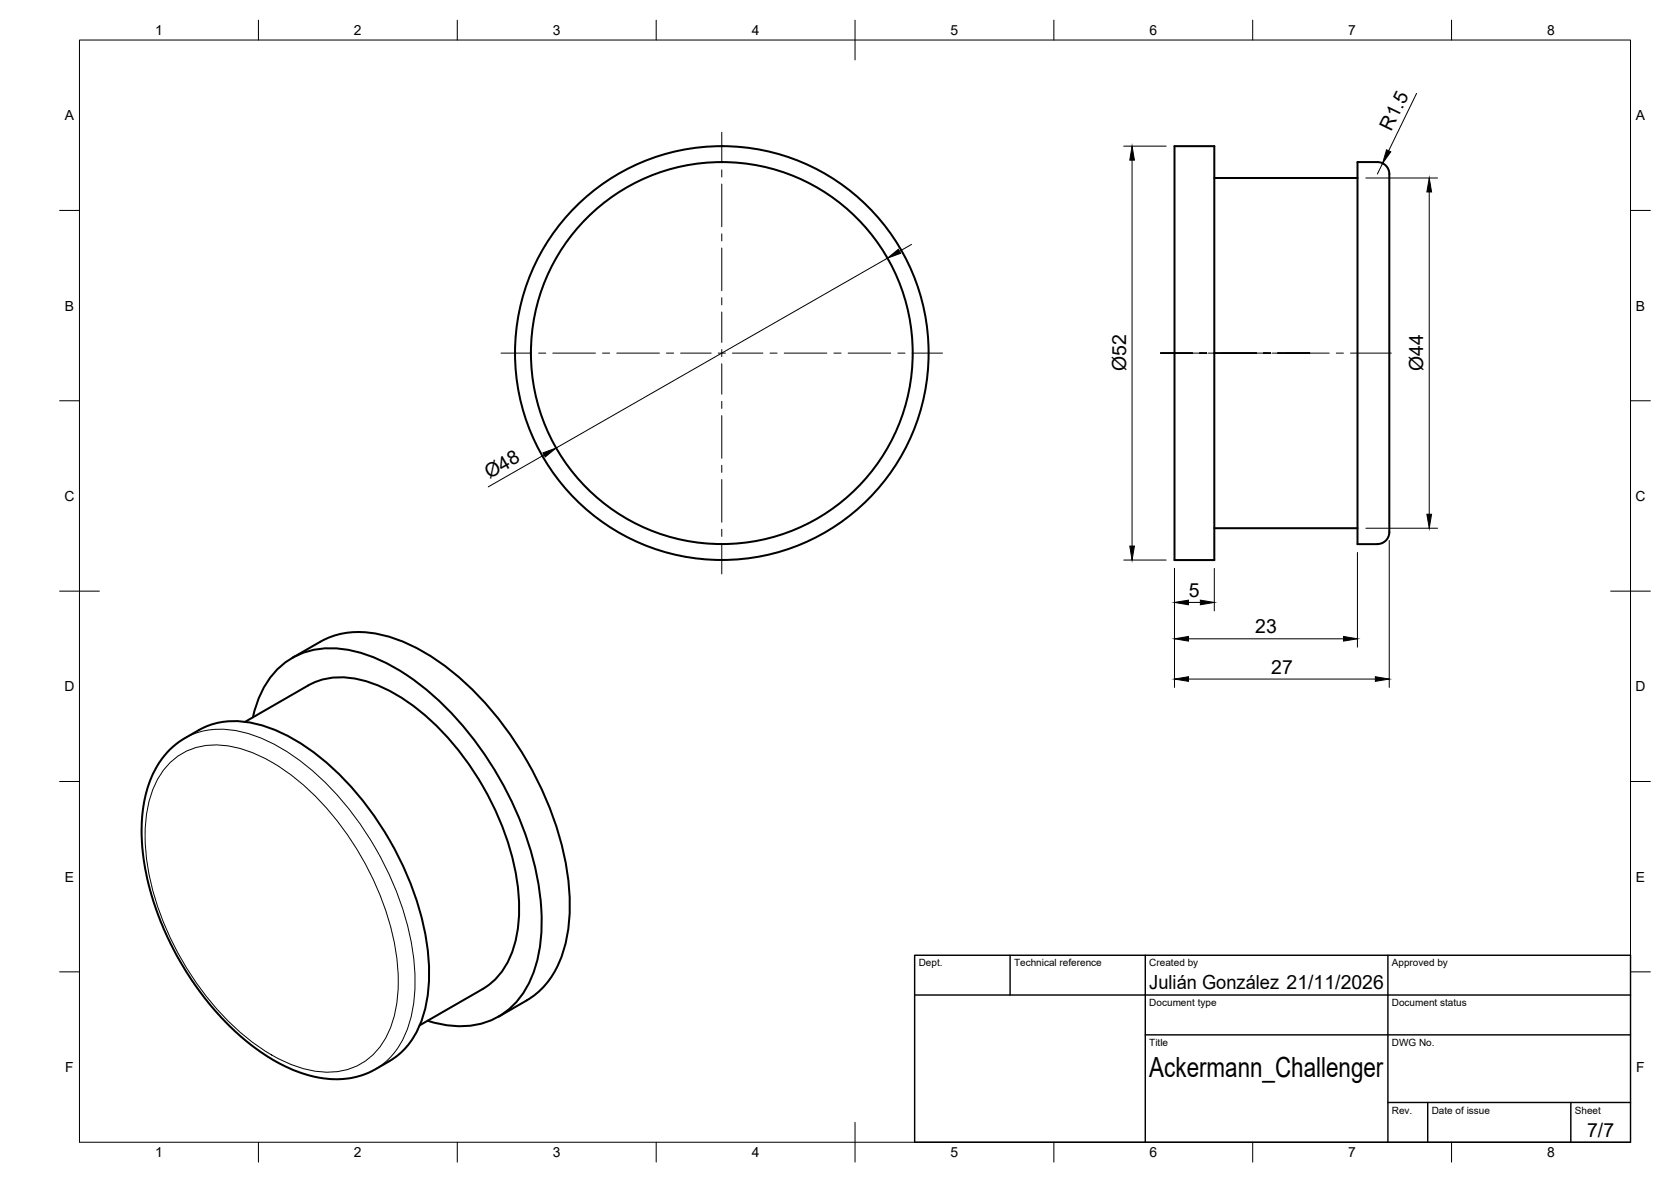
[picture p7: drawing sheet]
<svg xmlns="http://www.w3.org/2000/svg" width="420mm" height="297mm" viewBox="0 0 420 297" stroke-linecap="round" stroke-linejoin="round" font-family="sans-serif">
<!-- layer: Visible -->
<g fill="none" stroke="#000" stroke-width=".51">
<path d="M295.3 36.7h10v104h-10zM305.3 44.7h36M305.3 132.7h36M349.3 133.7a3 3 0 0 1-3 3h-5v-96h5a3.3 3.3 0 0 1 3 4.1v88.9M73.5 165.3l7.1-4a21.4 21.4 0 0 1 16.6-1.5 53.2 53.2 0 0 1 23.2 15.2 84.4 84.4 0 0 1 22.6 47 38.5 38.5 0 0 1-3.4 22 19.2 19.2 0 0 1-7.2 7.4l-7 4.1M77.4 172.3l-15.8 9.1M77.5 172.3a18.7 18.7 0 0 1 16-.6 52.6 52.6 0 0 1 23.1 18.6 68.5 68.5 0 0 1 13.9 35.7 29.2 29.2 0 0 1-4 17.8 15.6 15.6 0 0 1-5.1 4.7M50 183.5a19.7 19.7 0 0 1 15.4-1.3 49.2 49.2 0 0 1 21.4 13.9 77.9 77.9 0 0 1 20.8 43.4 35.5 35.5 0 0 1-3.1 20.3 17.7 17.7 0 0 1-6.6 6.9l-3.5 2a22.7 22.7 0 0 1-19.7 .6l-4.2-1.9-3.3-1.9-4.1-2.9-4-3.4-3.5-3.5-4-4.7-3.3-4.5-2.7-4.4-2.8-5-2.3-5.2-1.9-5.3-1.2-4.2-.9-4.2-.7-5.6-.2-4.4 .3-4.2a24.1 24.1 0 0 1 9.3-17.7l4.8-2.8M63.6 180.3a22.2 22.2 0 0 1 9.8-14.9 21.5 21.5 0 0 1 17.4-1.3 55 55 0 0 1 24.2 16.7 84.7 84.7 0 0 1 20.9 44.9 39.3 39.3 0 0 1-3 21.5 18.8 18.8 0 0 1-20.9 10.4l-4.5-1.1M121.4 248.5l-15.9 9.2"/>
<circle cx="181.5" cy="88.7" r="52"/>
<circle cx="181.5" cy="88.7" r="48"/>
</g>
<!-- layer: Visible Narrow -->
<path d="M42.4 192.1a17.1 17.1 0 0 1 17.1-4.2 45.8 45.8 0 0 1 21.2 13.6 73.3 73.3 0 0 1 19.2 40 33.9 33.9 0 0 1-2.5 18.5 16.3 16.3 0 0 1-18.2 9.2 39 39 0 0 1-19.3-10.3 73.4 73.4 0 0 1-23.1-43.7 33.9 33.9 0 0 1 2.4-18.5l.9-1.7zM46.5 185.5a19.7 19.7 0 0 1 15.4-1.3 49.2 49.2 0 0 1 21.4 13.9 77.9 77.9 0 0 1 20.8 43.4 35.5 35.5 0 0 1-3.1 20.3 17.7 17.7 0 0 1-6.6 6.9" fill="none" stroke="#000" stroke-width=".25"/>
<!-- layer: BORDER -->
<g fill="none" stroke="#000" stroke-width=".25">
<path d="M20 10.1h390v276.9h-390zM65 5.1v5M115 5.1v5M165 5.1v5M215 5.1v10M265 5.1v5M315 5.1v5M365 5.1v5M15 52.9h5M410 52.9h5M15 100.7h5M410 100.7h5"/>
<path d="M15 148.6h10M405 148.6h10M15 196.4h5M410 196.4h5M15 244.2h5M410 244.2h5M65 287v5M115 287v5M165 287v5M215 282.1v9.9M265 287v5M315 287v5"/>
<path d="M365 287v5"/>
</g>
<!-- layer: TITLEBLOCK -->
<path d="M230 240.1h180v46.9h-180zM230 250h180M254 240.1v9.9M288 240.1v46.9M349 240.1v46.9M288 260.1h122M349 277.1h61M359 277.1v9.9M395 277.1v9.9" fill="none" stroke="#000" stroke-width=".36"/>
<!-- layer: Smart Centers -->
<g fill="none" stroke="#000" stroke-width=".25">
<path d="M181.5 33.2v7.7M181.5 42.7v1.8M181.5 46.3v10.7M181.5 58.8v1.7M181.5 62.3v10.8M181.5 74.8v1.8M181.5 78.4v7.6M126 88.7h7.6M135.4 88.7h1.8M139 88.7h10.7M151.5 88.7h1.8M155.1 88.7h10.7"/>
<path d="M167.6 88.7h1.8M171.2 88.7h7.6M180.6 88.7h1.8M181.5 87.8v1.8M181.5 91.4v7.7M184.2 88.7h7.6M193.6 88.7h1.8M197.2 88.7h10.7M209.7 88.7h1.8M213.3 88.7h10.7M225.8 88.7h1.7M229.3 88.7h7.7"/>
<path d="M291.8 88.7h11.6M303.8 88.7h15.7M319.9 88.7h14.3M336 88.7h1.8M339.6 88.7h10.2M181.5 100.9v1.7M181.5 104.4v10.8M181.5 116.9v1.8M181.5 120.5v10.7M181.5 133v1.8M181.5 136.6v7.6"/>
</g>
<!-- layer: FD_Dimensions -->
<g fill="none" stroke="#000" stroke-width=".25">
<path d="M282.6 36.7h10.6M356.2 23.5l-7 14.4M284.6 40.2v97M343.4 44.7h18.1M347.6 41l-1.3 2.7M359.4 48.2v81M223.1 64.9l-83.3 47.7M229.2 61.4l-3 1.7M136.8 114.3l-14 8.1M341.3 138.8v23.8M343.4 132.7h18.1M349.3 135.8v36.9"/>
<path d="M282.6 140.7h10.6M295.3 142.8v29.9M298.8 151.4h3M305.3 142.8v10.7M298.8 170.7h47M298.8 160.5h39"/>
</g>
<g fill="#000" stroke="#000" stroke-width=".25">
<path d="M348.6 37.6l1.1 .5-2.1 2.9zM284.6 36.7l.6 3.5h-1.1zM359.4 44.7l.6 3.5h-1.2zM223.1 64.9l2.8-2.3 .6 1.1zM136.5 113.8l3.3-1.2-2.7 2.2zM284.1 137.2h1.1l-.6 3.5zM358.8 129.2h1.2l-.6 3.5zM295.3 151.4l3.5-.6v1.2zM295.3 160.5l3.5-.6v1.2zM301.8 150.8l3.5 .6-3.5 .6zM337.8 159.9l3.5 .6-3.5 .6zM295.3 170.7l3.5-.6v1.1z"/>
<path d="M345.8 170.1l3.5 .6-3.5 .5z"/>
</g>
<text font-size="7" x="289" y="270.6">Ackermann_Challenger</text>
<g font-size="4.9">
<text x="349.8" y="33.2" transform="rotate(-64 349.8 33.2)">R1.5</text>
<text x="283.1" y="93.3" transform="rotate(-90 283.1 93.3)">Ø52</text>
<text x="357.8" y="93.3" transform="rotate(-90 357.8 93.3)">Ø44</text>
<text x="123" y="120.4" transform="rotate(-30 123 120.4)">Ø48</text>
<text x="299" y="149.9">5</text>
<text x="315.6" y="159.1">23</text>
<text x="319.6" y="169.3">27</text>
<text x="289" y="248.5">Julián González 21/11/2026</text>
<text x="399.1" y="285.7">7/7</text>
</g>
<g font-size="3.5">
<text x="39" y="8.8">1</text>
<text x="89" y="8.8">2</text>
<text x="139" y="8.8">3</text>
<text x="189" y="8.8">4</text>
<text x="239" y="8.8">5</text>
<text x="289" y="8.8">6</text>
<text x="339" y="8.8">7</text>
<text x="389" y="8.8">8</text>
<text x="16.3" y="30.2">A</text>
<text x="411.3" y="30.2">A</text>
<text x="16.3" y="78">B</text>
<text x="411.3" y="78">B</text>
<text x="16.2" y="125.9">C</text>
<text x="411.2" y="125.9">C</text>
<text x="16.2" y="173.7">D</text>
<text x="411.2" y="173.7">D</text>
<text x="16.3" y="221.6">E</text>
<text x="411.3" y="221.6">E</text>
<text x="16.4" y="269.4">F</text>
<text x="411.4" y="269.4">F</text>
<text x="39" y="290.8">1</text>
<text x="89" y="290.8">2</text>
<text x="139" y="290.8">3</text>
<text x="189" y="290.8">4</text>
<text x="239" y="290.8">5</text>
<text x="289" y="290.8">6</text>
<text x="339" y="290.8">7</text>
<text x="389" y="290.8">8</text>
</g>
<g font-size="2.5">
<text x="231" y="242.9">Dept.</text>
<text x="255" y="242.9">Technical reference</text>
<text x="289" y="242.9">Created by</text>
<text x="350" y="242.9">Approved by</text>
<text x="289" y="252.8">Document type</text>
<text x="350" y="252.8">Document status</text>
<text x="289" y="262.9">Title</text>
<text x="350" y="262.9">DWG No.</text>
<text x="350" y="279.9">Rev.</text>
<text x="360" y="279.9">Date of issue</text>
<text x="396" y="279.9">Sheet</text>
</g>
</svg>
